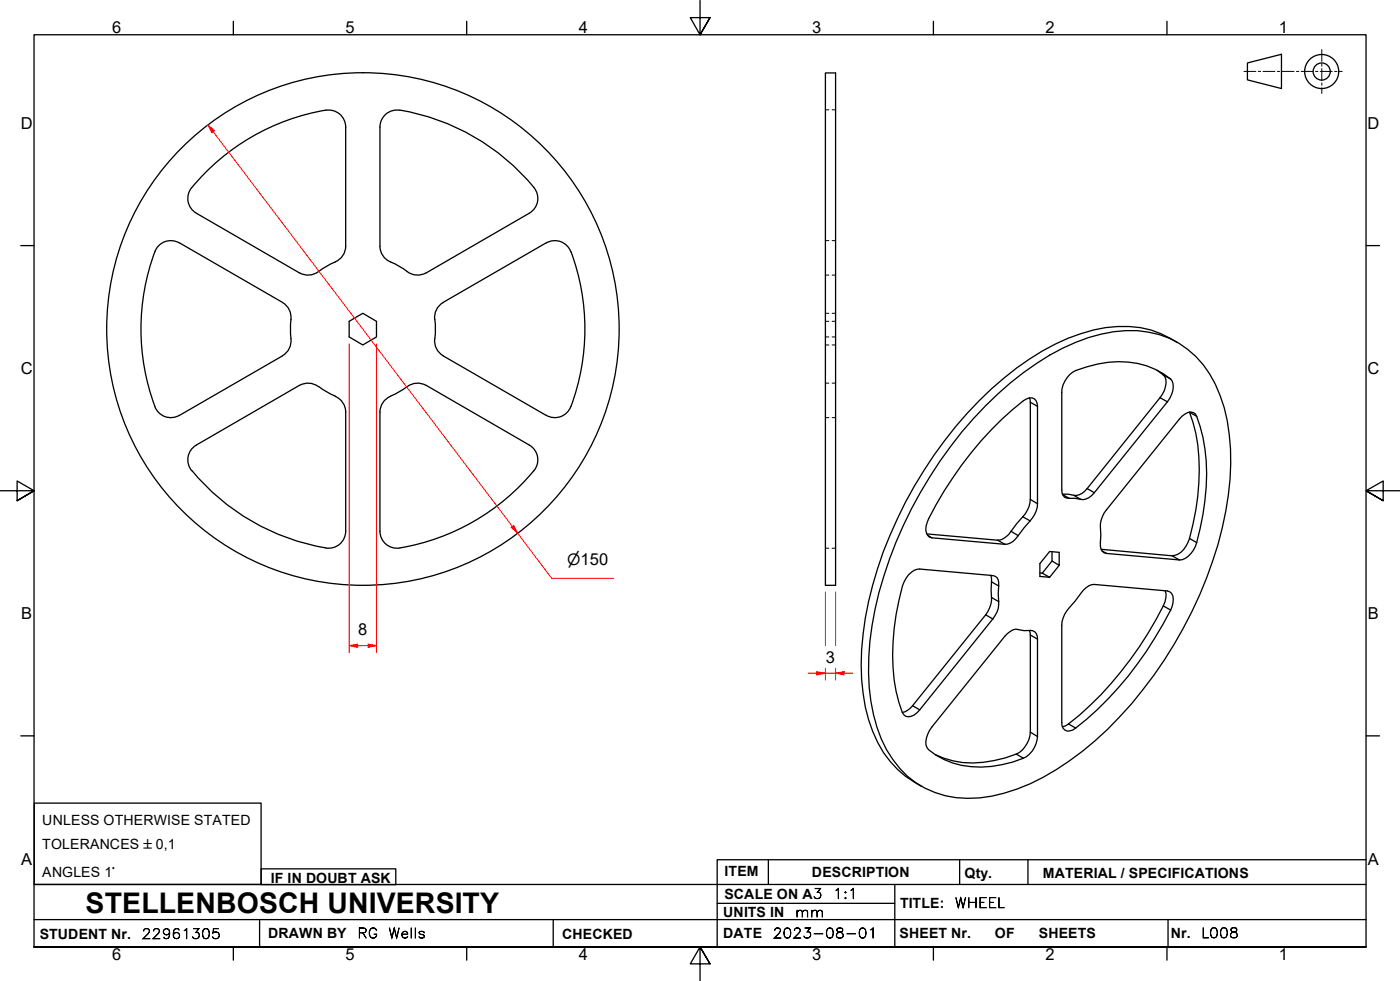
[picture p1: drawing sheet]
<svg xmlns="http://www.w3.org/2000/svg" width="410mm" height="287mm" viewBox="0 0 410 287" stroke-linecap="round" stroke-linejoin="round" font-family="sans-serif">
<!-- layer: Visible Edges(ISO) -->
<g fill="none" stroke="#000" stroke-width=".38">
<path d="M95.4 32.3a5 5 0 0 1 5.8 4.9v34.9M95.4 32.2a65 65 0 0 0-39.2 22.7M117.1 32.3a5 5 0 0 0-5.8 4.9v34.9M117.1 32.2a64.5 64.5 0 0 1 39.6 23.2 5 5 0 0 1-1.7 7M241.7 21.4h3v149.9h-3zM56.1 54.9a5 5 0 0 0 1.4 7.5M45.3 73.7a5 5 0 0 1 7.2-2.6l30.2 17.4M45.4 73.6a65 65 0 0 0 0 45.4M57.5 62.4l30.2 17.5a5 5 0 0 0 5.5-.4M101.2 72.1a5.5 5.5 0 0 1-4.3 5.2l-3.6 2.2M111.3 72.1a5.5 5.5 0 0 0 4.3 5.2l1.3 .6a12.8 12.8 0 0 0 5 2.6l1.5-.1 1.4-.5M154.9 62.4l-30.1 17.5"/>
<path d="M167.1 73.7a5 5 0 0 0-7.1-2.6l-30.3 17.4M167.2 73.7a65 65 0 0 1 0 45.3M82.7 88.6a5 5 0 0 1 2.5 4.9M85.2 93.5l-.2 2.8a11.9 11.9 0 0 1-.3 5.7l-.8 1.2-1.2 .9M102.2 94.1l4-2.4 4 2.4v4.5l-4 2.4-4-2.4zM127.3 93.5l.2 2.8a12.2 12.2 0 0 0 .3 5.7l.8 1.2 1.1 .9M129.7 88.6a5 5 0 0 0-2.4 4.9M82.7 104.2l-30.2 17.4a5 5 0 0 1-7.2-2.6M93.2 113.2a5 5 0 0 0-5.5-.4l-30.2 17.5M93.3 113.1l2.3 1.6 2.6 1.3M98.1 116a5 5 0 0 1 3.1 4.6v34.9M114.3 116a5 5 0 0 0-3 4.6v34.9"/>
<path d="M124.8 112.8a5.6 5.6 0 0 0-6.7 1.2l-3.7 2M124.8 112.8l30.1 17.5M129.7 104.2l30.3 17.4a5 5 0 0 0 7.1-2.6M288.6 118.8a79 79 0 0 1 30.1-20 33.9 33.9 0 0 1 23.7 .2 28 28 0 0 1 14.9 16.8 63.8 63.8 0 0 1 1.6 33.9 124.3 124.3 0 0 1-38.3 67.2 71.9 71.9 0 0 1-26.5 15.3 30 30 0 0 1-25.9-3.1 32.1 32.1 0 0 1-12.4-19.9 75.9 75.9 0 0 1 1.6-35.8 126.1 126.1 0 0 1 31.2-54.6zM301.4 116.5l.3 1.2v28.5a7.6 7.6 0 0 1-2.2 5.1l-3.5 4.2a5.4 5.4 0 0 1-3.9 2.6l-20.8-1.8M313.2 109.6l.9-.7a30.7 30.7 0 0 1 21.6-1.8 18.5 18.5 0 0 1 7.5 4.4 6.3 6.3 0 0 1-1.4 6.1l-21.4 26.6a4.5 4.5 0 0 1-5.6 1.7h-1.7a2.01 2.01 0 0 1-2.2-2.6v-28.4a7.3 7.3 0 0 1 2.3-5.3zM338.8 108.3l1.8 1.4a3.3 3.3 0 0 1 .6 3.5l-.3 1.1-1.2 2.1-21.4 26.6a4.4 4.4 0 0 1-5.5 1.7h-1.7M344.8 100.3a28.5 28.5 0 0 0-21.1-4.4 62.7 62.7 0 0 0-29.8 14.8 122.8 122.8 0 0 0-40.5 70.2 67.6 67.6 0 0 0 .9 29.7 30.6 30.6 0 0 0 15.5 19.6M56.2 137.7a65 65 0 0 0 39.2 22.7M57.5 130.3a5 5 0 0 0-1.4 7.5M155 130.3a5 5 0 0 1 1.3 7.5 65.2 65.2 0 0 1-39.2 22.6M293.3 122.8l6.4-5.5a2.52 2.52 0 0 1 3.6-.1l.5 1.7v28.6a7.6 7.6 0 0 1-2.2 5l-1.8 2a10.2 10.2 0 0 1-4.8 4.8l-22.1-1.9a2.5 2.5 0 0 1-1.8-3.3l.4-1.1a106.1 106.1 0 0 1 21.8-30.2z"/>
<path d="M346.1 121.8a2.83 2.83 0 0 1 3.9-.6 48.3 48.3 0 0 1 2.8 25.3 76.3 76.3 0 0 1-2.8 13.5 5.8 5.8 0 0 1-4.7 3.9l-21.3-1.9a2.37 2.37 0 0 1-1.8-3.1l.1-2.4a8.5 8.5 0 0 1 1.7-7.3zM348.3 120.7a55.2 55.2 0 0 1 1.8 28.6l-.8 4.1a12.9 12.9 0 0 1-3.5 8.3l-.9 .6-1.7 .4-20.7-1.9M101.2 155.5a5 5 0 0 1-5.8 4.9M111.3 155.5a5 5 0 0 0 5.8 4.9M265.9 168.4a4.3 4.3 0 0 1 3.4-1.8l21.4 1.9a1.88 1.88 0 0 1 1.7 2.1l-.1 3.3a8.9 8.9 0 0 1-1 6.3l-22 27.6a4 4 0 0 1-4.1 1.9l-.5-.5a32.9 32.9 0 0 1-3.2-13.7 70.2 70.2 0 0 1 3.2-25.1zM290.1 168.4l.2 .8-.1 3.5a8.8 8.8 0 0 1-1.6 7.3l-21.4 26.6a5.3 5.3 0 0 1-3 1.9M304.5 167.7l.7 .1M308 161.5v2.7l2.1 1.3v-3.8l-2.8-.3-2.8 3.6v3.7l2.8 .3M308 164.2l-2.8 3.6 2.1 1.2 2.8-3.5M317.2 172.8a4.3 4.3 0 0 1 3.2-1.7l21.4 1.9a2.14 2.14 0 0 1 1.7 2.3l-.3 2.2a99 99 0 0 1-29.1 36.2 2.12 2.12 0 0 1-2.3 0 2.12 2.12 0 0 1-.9-2.2v-28.5a7.9 7.9 0 0 1 2.2-5.1zM341.2 173a5.6 5.6 0 0 1-.6 4.4 103.9 103.9 0 0 1-27.7 34.5l-1.8 .8M294.3 186.2a4.3 4.3 0 0 1 5.5-1.6l1.8-.1a2.08 2.08 0 0 1 2.2 2.6v28.5a7.6 7.6 0 0 1-4.1 6.3 29.2 29.2 0 0 1-23.3 .4l-2.3-1.2-2.2-1.6a3.2 3.2 0 0 1-.6-3.5l.9-2.2 .7-1z"/>
<path d="M301.4 184.6l.3 1.3v28.4a8.1 8.1 0 0 1-7.4 7.6 28 28 0 0 1-20.5-1"/>
<circle cx="106.3" cy="96.3" r="75"/>
</g>
<!-- layer: Hidden Edges(ISO) -->
<g fill="none" stroke="#000" stroke-width=".29">
<path d="M241.7 32.1h1M243.6 32.1h1.1M241.7 70.4h1M243.6 70.4h1.1M241.7 91.7h1M241.7 94.1h1M241.7 98.6h1M241.7 80.5h1M243.6 91.7h1.1M243.6 94.1h1.1M243.6 98.6h1.1M243.6 80.5h1.1"/>
<path d="M241.7 101h1M241.7 112.2h1M243.6 101h1.1M243.6 112.2h1.1M241.7 122.3h1M243.6 122.3h1.1M241.7 160.5h1M243.6 160.5h1.1"/>
</g>
<!-- layer: Visible Tangent Edges(ISO) -->
<g fill="none" stroke="#000" stroke-width=".38">
<path d="M301.7 117.7l2.1 1.2M339.7 116.4l2.1 1.2M340.6 109.7l2.2 1.2M348.3 120.7l2.1 1.2M271.6 156.7l1.3 .7M292.1 158.1l2.2 1.2M296 155.5l2.1 1.3M299.5 151.3l2.1 1.2M301.7 146.2l2.1 1.3M311.1 144.8l2 1.1M314.4 145l2.1 1.2M318.3 143l2.1 1.2"/>
<path d="M348.3 157.6l2.1 1.2M288.6 180l2.1 1.2M290.3 170.3l2.1 1.2M290.3 174.9l2.1 1.2M322.6 161.2l1.4 .8M340.6 177.4l2.2 1.2M343.2 162.7l2.1 1.2M301.7 185.9l2.1 1.2M267.2 206.6l2.1 1.2M301.7 214.3l2.1 1.3M312.9 211.9l2.1 1.2M297.6 220.7l2.1 1.2"/>
</g>
<!-- layer: Border_0 -->
<g fill="none" stroke="#000" stroke-width=".38">
<path d="M68.3 6.2v4M136.7 6.2v4M205 .1v10.1l-2.9-5h5.8l-2.9 5 2.9-5M273.3 6.2v4M341.7 6.2v4M6.1 71.9h3.9M400 71.9h3.9M0 143.7h10l-5-2.9v5.8l5-2.9-5 2.9M410 143.7h-10l5-2.9v5.8l-5-2.9 5 2.9M6.1 215.4h3.9M400 215.4h3.9M10 277.2v-267h390v267h-390h390"/>
<path d="M68.3 277.2v3.9M136.7 277.2v3.9M273.3 277.2v3.9M341.7 277.2v3.9M207.9 282.1l-2.9-4.9 2.9 4.9h-5.8l2.9-4.9v10"/>
</g>
<!-- layer: Sketch Geometry(ISO) -->
<g fill="none" stroke="#000" stroke-width=".38">
<path d="M365.3 18.4l9.9-2.5v10l-9.9-2.5zM10 235.1h66.5v23.8h-66.5zM10 258.9h390M76.5 254.3h39.4v4.7h-39.4zM225 251.7v7.2M262 258.9v18.3M281 251.7v7.2M301 251.7v7.2M400 251.7h-190v25.5M10 277.2h390M10 269.2h390M76 269.2v8"/>
<path d="M162 269.2v8M210 264.4h52M342 269.2v8"/>
<circle cx="387" cy="20.9" r="5"/>
<circle cx="387" cy="20.9" r="2.51"/>
</g>
<g fill="none" stroke="#000" stroke-width=".29">
<path d="M387 14.5v3.5M387 18.7v.7M364.2 20.9h3.5M368.4 20.9h.7M369.8 20.9h3.5M374 20.9h.7M375.4 20.9h3.5M379.6 20.9h.7M381 20.9h3.5M385.2 20.9h.7M386.6 20.9h3.5M387 20.1v3.5"/>
<path d="M387 24.3v.7M387 25.7v1.7M390.8 20.9h.7M392.2 20.9h.8"/>
</g>
<!-- layer: Dimensions(ISO) -->
<path d="M150.1 154.1l1.5 2" fill="none" stroke="#f00" stroke-width=".29"/>
<path d="M149.7 154.4l.7-.6 1.2 2.3z" fill-rule="evenodd" fill="#f00"/>
<path d="M60.9 36.6l1.5 2M149.7 154.4l.7-.6 1.2 2.3z" fill="none" stroke="#f00" stroke-width=".29"/>
<path d="M60.9 36.6l1.9 1.6-.8 .7z" fill-rule="evenodd" fill="#f00"/>
<path d="M60.9 36.6l1.9 1.6-.8 .7zM62.4 38.6l87.7 115.5M151.6 156.1l9.9 13.2h18.1M102.2 189h2.5" fill="none" stroke="#f00" stroke-width=".29"/>
<path d="M102.2 189l2.5-.5v1z" fill-rule="evenodd" fill="#f00"/>
<path d="M102.2 189l2.5-.5v1zM107.8 189h2.4" fill="none" stroke="#f00" stroke-width=".29"/>
<path d="M107.8 188.5l2.4 .5-2.4 .5z" fill-rule="evenodd" fill="#f00"/>
<path d="M102.2 100.7v90.3M110.2 100.7v90.3M104.7 189h3.1M107.8 188.5l2.4 .5-2.4 .5zM239.1 197.1h2.6" fill="none" stroke="#f00" stroke-width=".29"/>
<path d="M239.1 196.6l2.6 .5-2.6 .5z" fill-rule="evenodd" fill="#f00"/>
<path d="M239.1 196.6l2.6 .5-2.6 .5zM244.7 197.1h2.4" fill="none" stroke="#f00" stroke-width=".29"/>
<path d="M244.7 197.1l2.4-.5v1z" fill-rule="evenodd" fill="#f00"/>
<path d="M241.7 173.3v15.7M244.7 173.3v15.7M236.7 197.1h2.4M241.7 197.1h3M241.7 195.6v3.5M244.7 197.1l2.4-.5v1zM244.7 195.6v3.5M247.1 197.1h2.6" fill="none" stroke="#f00" stroke-width=".29"/>
<text font-size="8.3" x="25.1" y="267.2">STELLENBOSCH UNIVERSITY</text>
<g font-size="4.8">
<text x="32.8" y="9.7">6</text>
<text x="101.2" y="9.7">5</text>
<text x="169.5" y="9.7">4</text>
<text x="237.8" y="9.7">3</text>
<text x="306.1" y="9.7">2</text>
<text x="374.5" y="9.7">1</text>
<text x="6.1" y="37.8">D</text>
<text x="400.4" y="37.8">D</text>
<text x="6.1" y="109.6">C</text>
<text x="400.4" y="109.6">C</text>
<text x="6.2" y="181.3">B</text>
<text x="104.9" y="185.9">8</text>
<text x="400.5" y="181.3">B</text>
<text x="241.8" y="194">3</text>
<text x="6.2" y="253.1">A</text>
<text x="400.5" y="253.1">A</text>
<text x="32.8" y="281.1">6</text>
<text x="101.2" y="281.1">5</text>
<text x="169.5" y="281.1">4</text>
<text x="237.8" y="281.1">3</text>
<text x="306.1" y="281.1">2</text>
<text x="374.5" y="281.1">1</text>
</g>
<text font-size="4.6" x="166.1" y="165.4">⌀150</text>
<g font-size="4.1">
<text x="12.4" y="241.5">UNLESS OTHERWISE STATED</text>
<text x="12.4" y="248.5">TOLERANCES ±0,1</text>
<text x="12.4" y="256.6">ANGLES 1°</text>
<text x="212.2" y="256.5">ITEM</text>
<text x="237.7" y="256.7">DESCRIPTION</text>
<text x="282.4" y="256.9">Qty.</text>
<text x="305.4" y="256.9">MATERIAL / SPECIFICATIONS</text>
<text x="79.3" y="258.5">IF IN DOUBT ASK</text>
<text x="212.1" y="263">SCALE ON A3</text>
<text x="211.8" y="268.4">UNITS IN</text>
<text x="263.5" y="265.7">TITLE:</text>
<text x="11.6" y="274.8">STUDENT Nr.</text>
<text x="78.5" y="274.6">DRAWN BY</text>
<text x="164.6" y="274.8">CHECKED</text>
<text x="211.8" y="274.6">DATE</text>
<text x="263.4" y="274.6">SHEET Nr.</text>
<text x="291.3" y="274.6">OF</text>
<text x="304.2" y="274.6">SHEETS</text>
<text x="342.8" y="274.5">Nr.</text>
</g>
<g font-size="4">
<text x="243.9" y="263">1:1</text>
<text x="232.8" y="268.4">mm</text>
<text x="279.6" y="265.7">WHEEL</text>
<text x="41.5" y="274.8">22961305</text>
<text x="104.6" y="274.6">RG</text>
<text x="113.7" y="274.6">Wells</text>
<text x="226.3" y="274.6">2023-08-01</text>
<text x="351.7" y="274.5">L008</text>
</g>
</svg>
